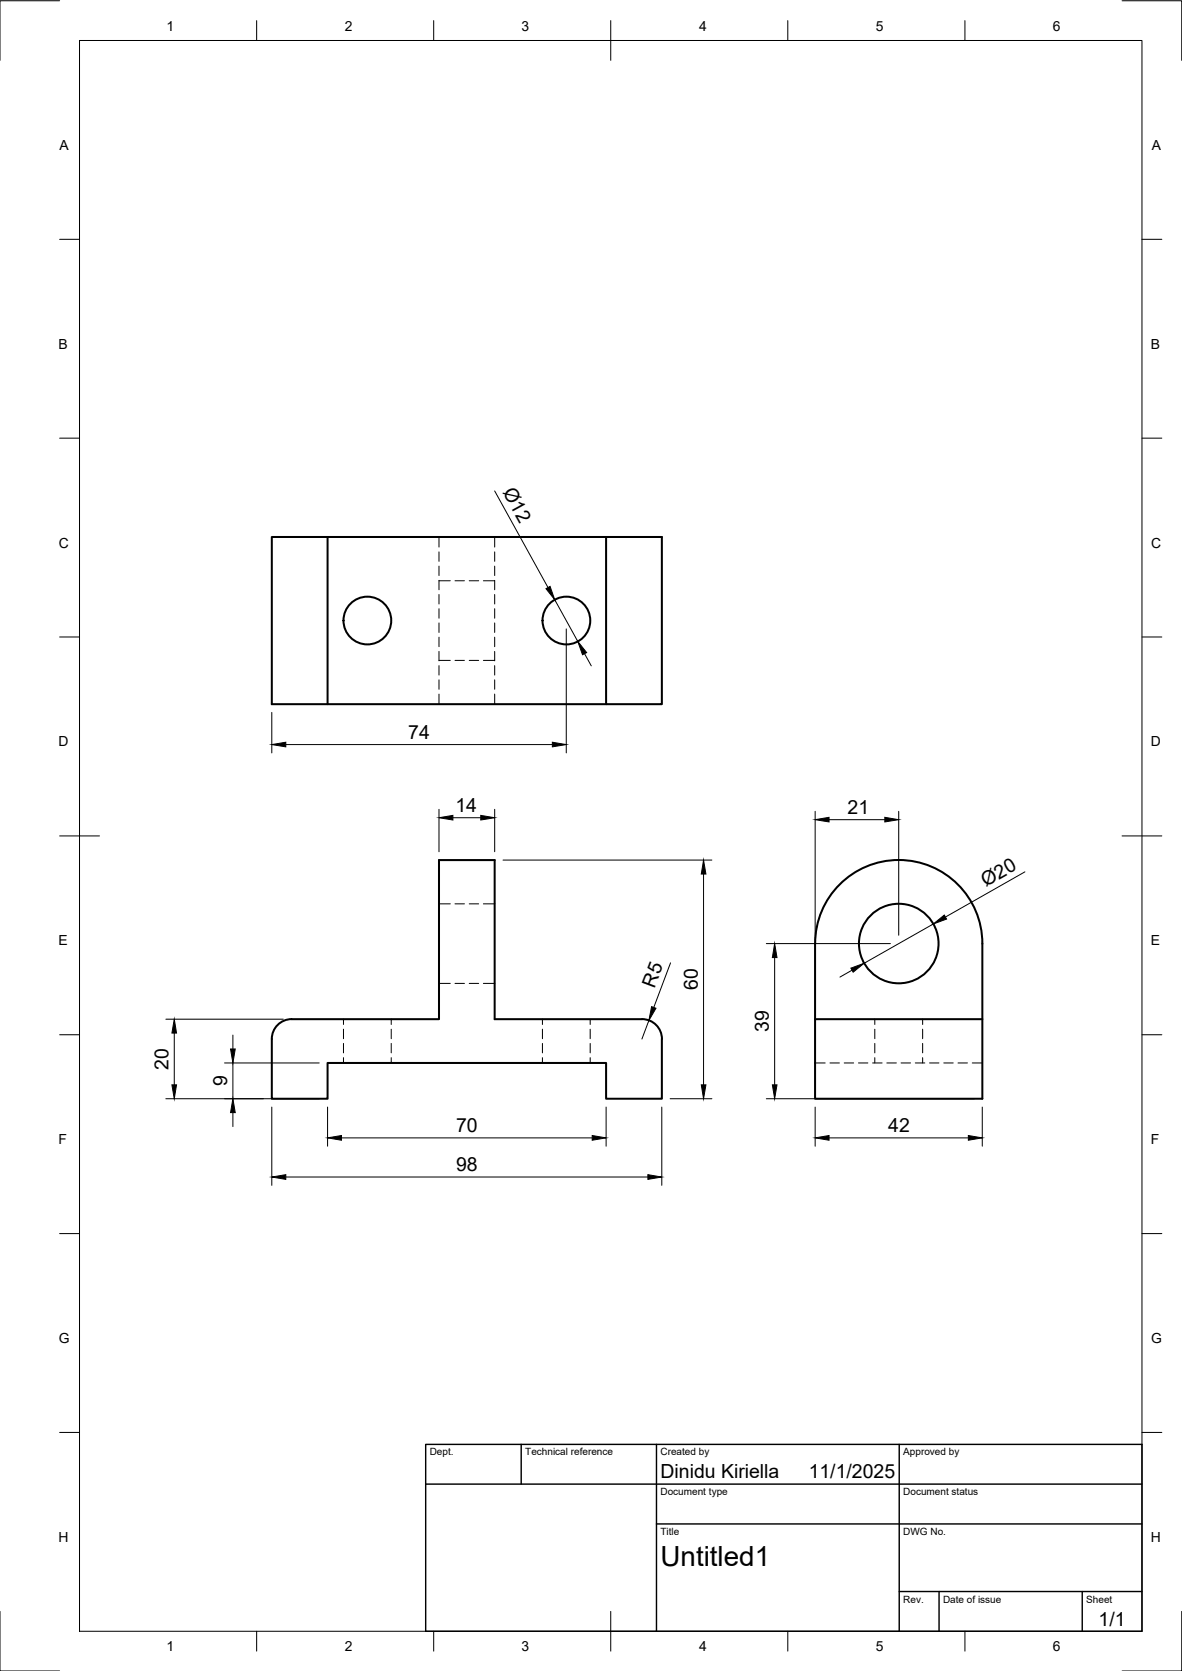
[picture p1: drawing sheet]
<svg xmlns="http://www.w3.org/2000/svg" width="297mm" height="420mm" viewBox="0 0 297 420" stroke-linecap="round" stroke-linejoin="round" font-family="sans-serif">
<!-- layer: Visible -->
<g fill="none" stroke="#000" stroke-width=".51">
<path d="M68.3 135h98v42.1h-98zM82.3 135v42.1M152.3 135v42.1M204.8 237.3v19M204.9 237.2a21 21 0 0 1 21-21 21 21 0 0 1 21 21v39.1h-42.1v-20h42.1M68.3 261.3v15h14v-9h70v9h14v-15M68.3 261.2a5 5 0 0 1 5-4.9h37v-40h14v40h37a5 5 0 0 1 5 4.9"/>
<circle cx="92.3" cy="156" r="6"/>
<circle cx="142.3" cy="156" r="6"/>
<circle cx="225.9" cy="237.2" r="10"/>
</g>
<!-- layer: Hidden -->
<g fill="none" stroke="#000" stroke-width=".25">
<path d="M110.3 135v2.6M110.3 138.8v2.3M124.3 135v2.6M124.3 138.8v2.3M110.3 142.3v2.4M110.3 145.9v2.4M110.3 149.5v2.4M110.3 153.1v2.3M110.3 156.6v2.4M110.3 146h2.9M114.3 146h2.4M117.9 146h2.4"/>
<path d="M121.5 146h2.8M124.3 142.3v2.4M124.3 145.9v2.4M124.3 149.5v2.4M124.3 153.1v2.3M124.3 156.6v2.4M110.3 160.2v2.4M110.3 163.8v2.4M110.3 167.4v2.3M110.3 170.9v2.4M110.3 174.5v2.6M110.3 166.1h2.9"/>
<path d="M114.3 166.1h2.4M117.9 166.1h2.4M121.5 166.1h2.8M124.3 160.2v2.4M124.3 163.8v2.4M124.3 167.4v2.3M124.3 170.9v2.4M124.3 174.5v2.6M110.3 227.3h2.9M114.3 227.3h2.4M117.9 227.3h2.4M121.5 227.3h2.8"/>
<path d="M86.3 256.3v1.3M86.3 258.8v2.4M98.3 256.3v1.3M98.3 258.8v2.4M110.3 247.3h2.9M114.3 247.3h2.4M117.9 247.3h2.4M121.5 247.3h2.8M136.3 256.3v1.3M136.3 258.8v2.4M148.3 256.3v1.3M148.3 258.8v2.4"/>
<path d="M219.8 256.3v1.3M219.8 258.8v2.4M231.9 256.3v1.3M231.9 258.8v2.4M86.3 262.4v2.3M86.3 265.9v1.4M98.3 262.4v2.3M98.3 265.9v1.4M136.3 262.4v2.3M136.3 265.9v1.4M148.3 262.4v2.3M148.3 265.9v1.4"/>
<path d="M204.8 267.3h2.6M208.6 267.3h2.3M212.2 267.3h2.3M215.7 267.3h2.4M219.3 267.3h2.4M219.8 262.4v2.3M219.8 265.9v1.4M222.9 267.3h2.4M226.4 267.3h2.4M230 267.3h2.4M231.9 262.4v2.3M231.9 265.9v1.4"/>
<path d="M233.6 267.3h2.4M237.2 267.3h2.3M240.7 267.3h2.4M244.3 267.3h2.6"/>
</g>
<!-- layer: BORDER -->
<g fill="none" stroke="#000" stroke-width=".25">
<path d="M15 .2h-15v15M20 10.2h267v400h-267zM64.5 5.2v5M109 5.2v5M153.5 5.2v10M198 5.2v5M242.5 5.2v5M282 .2h15v15M15 60.2h5M287 60.2h5M15 110.2h5M287 110.2h5"/>
<path d="M15 160.2h5M287 160.2h5M15 210.2h10M282 210.2h10M15 260.2h5M287 260.2h5M15 310.2h5M287 310.2h5M15 360.2h5M287 360.2h5M0 405.2v15h15M64.5 410.2v5"/>
<path d="M109 410.2v5M153.5 405.2v10M198 410.2v5M242.5 410.2v5M297 405.2v15h-15"/>
</g>
<!-- layer: TITLEBLOCK -->
<path d="M107 363.2h180v47h-180zM107 373.2h180M131 363.2v10M165 363.2v47M226 363.2v47M165 383.2h122M226 400.2h61M236 400.2v10M272 400.2v10" fill="none" stroke="#000" stroke-width=".36"/>
<!-- layer: FD_Dimensions -->
<g fill="none" stroke="#000" stroke-width=".25">
<path d="M124.3 123.4l13.4 24.3M139.4 150.8l5.8 10.5M142.3 158.1v31.2M68.3 179.1v10.2M146.9 164.4l1.7 3M71.8 187.2h67M110.3 203.5v10.7M113.8 205.6h7M124.3 203.5v10.7M126.4 216.3h52.5M176.8 219.8v53M204.9 204v70.2"/>
<path d="M208.3 206.1h14.1M225.8 204v31.2M257.6 219.2l-20 11.4M192.6 237.3h31.2M234.5 232.3l-17.4 9.9M41.7 256.3h29.5M43.8 259.8v13M163.1 256.6l-1.8 4.7M168.5 242.1l-4.2 11.2M194.7 240.8v32M214.1 243.9l-3 1.8M41.7 276.3h38.5"/>
<path d="M56.4 267.3h23.8M58.5 260.3v3.5M58.5 267.3v9M58.5 279.8v3.5M68.3 278.4v19.6M82.3 278.4v9.8M152.3 278.4v9.8M166.3 278.4v19.6M168.4 276.3h10.5M192.6 276.3h52.2M204.9 278.4v9.8M246.8 278.4v9.8"/>
<path d="M71.8 296h91M85.8 286.1h63M208.3 286.1h35.1"/>
</g>
<g fill="#000" stroke="#000" stroke-width=".25">
<path d="M137.2 148l1-.6 1.2 3.4zM145.2 161.3l2.2 2.8-1 .5zM68.3 187.2l3.5-.6v1.2zM138.8 186.6l3.5 .6-3.5 .6zM110.3 205.6l3.5-.6v1.2zM120.8 205l3.5 .6-3.5 .6zM176.8 216.3l.6 3.5h-1.2zM204.9 206.1l3.4-.6v1.2zM222.4 205.5l3.4 .6-3.4 .6zM234.5 232.3l2.8-2.2 .6 1zM43.8 256.3l.6 3.5h-1.2zM163.7 253.1l1.1 .4-1.7 3.1z"/>
<path d="M194.7 237.3l.6 3.5h-1.2zM213.8 243.4l3.3-1.2-2.7 2.3zM43.2 272.8h1.2l-.6 3.5zM58.5 276.3l.6 3.5h-1.2zM57.9 263.8h1.2l-.6 3.5zM176.2 272.8h1.2l-.6 3.5zM194.1 272.8h1.2l-.6 3.5zM68.3 296l3.5-.6v1.1zM82.3 286.1l3.5-.6v1.2zM148.8 285.5l3.5 .6-3.5 .6zM162.8 295.4l3.5 .6-3.5 .5zM204.9 286.1l3.4-.6v1.2z"/>
<path d="M243.4 285.5l3.4 .6-3.4 .6z"/>
</g>
<text font-size="7" x="166" y="393.7">Untitled1</text>
<g font-size="4.9">
<text x="126.2" y="123.8" transform="rotate(61 126.2 123.8)">Ø12</text>
<text x="102.6" y="185.8">74</text>
<text x="114.4" y="204.2">14</text>
<text x="213" y="204.7">21</text>
<text x="247.7" y="223" transform="rotate(-30 247.7 223)">Ø20</text>
<text x="164.5" y="248.6" transform="rotate(-70 164.5 248.6)">R5</text>
<text x="175.3" y="249" transform="rotate(-90 175.3 249)">60</text>
<text x="193.2" y="259.5" transform="rotate(-90 193.2 259.5)">39</text>
<text x="42.3" y="268.9" transform="rotate(-90 42.3 268.9)">20</text>
<text x="57.1" y="273.1" transform="rotate(-90 57.1 273.1)">9</text>
<text x="114.6" y="284.6">70</text>
<text x="223.2" y="284.7">42</text>
<text x="114.6" y="294.5">98</text>
<text x="166" y="371.7">Dinidu Kiriella</text>
<text x="203.2" y="371.7">11/1/2025</text>
<text x="276.1" y="408.8">1/1</text>
</g>
<g font-size="3.5">
<text x="41.9" y="7.7">1</text>
<text x="86.6" y="7.7">2</text>
<text x="131.1" y="7.7">3</text>
<text x="175.7" y="7.7">4</text>
<text x="220.1" y="7.7">5</text>
<text x="264.6" y="7.7">6</text>
<text x="15" y="37.7">A</text>
<text x="289.5" y="37.7">A</text>
<text x="14.7" y="87.7">B</text>
<text x="289.2" y="87.7">B</text>
<text x="14.8" y="137.7">C</text>
<text x="289.3" y="137.7">C</text>
<text x="14.7" y="187.7">D</text>
<text x="289.2" y="187.7">D</text>
<text x="14.7" y="237.7">E</text>
<text x="289.2" y="237.7">E</text>
<text x="14.7" y="287.7">F</text>
<text x="289.2" y="287.7">F</text>
<text x="14.8" y="337.7">G</text>
<text x="289.3" y="337.7">G</text>
<text x="14.7" y="387.7">H</text>
<text x="289.2" y="387.7">H</text>
<text x="41.9" y="415.2">1</text>
<text x="86.6" y="415.2">2</text>
<text x="131.1" y="415.2">3</text>
<text x="175.7" y="415.2">4</text>
<text x="220.1" y="415.2">5</text>
<text x="264.6" y="415.2">6</text>
</g>
<g font-size="2.5">
<text x="108" y="366">Dept.</text>
<text x="132" y="366">Technical reference</text>
<text x="166" y="366">Created by</text>
<text x="227" y="366">Approved by</text>
<text x="166" y="376">Document type</text>
<text x="227" y="376">Document status</text>
<text x="166" y="386">Title</text>
<text x="227" y="386">DWG No.</text>
<text x="227" y="403">Rev.</text>
<text x="237" y="403">Date of issue</text>
<text x="273" y="403">Sheet</text>
</g>
</svg>
